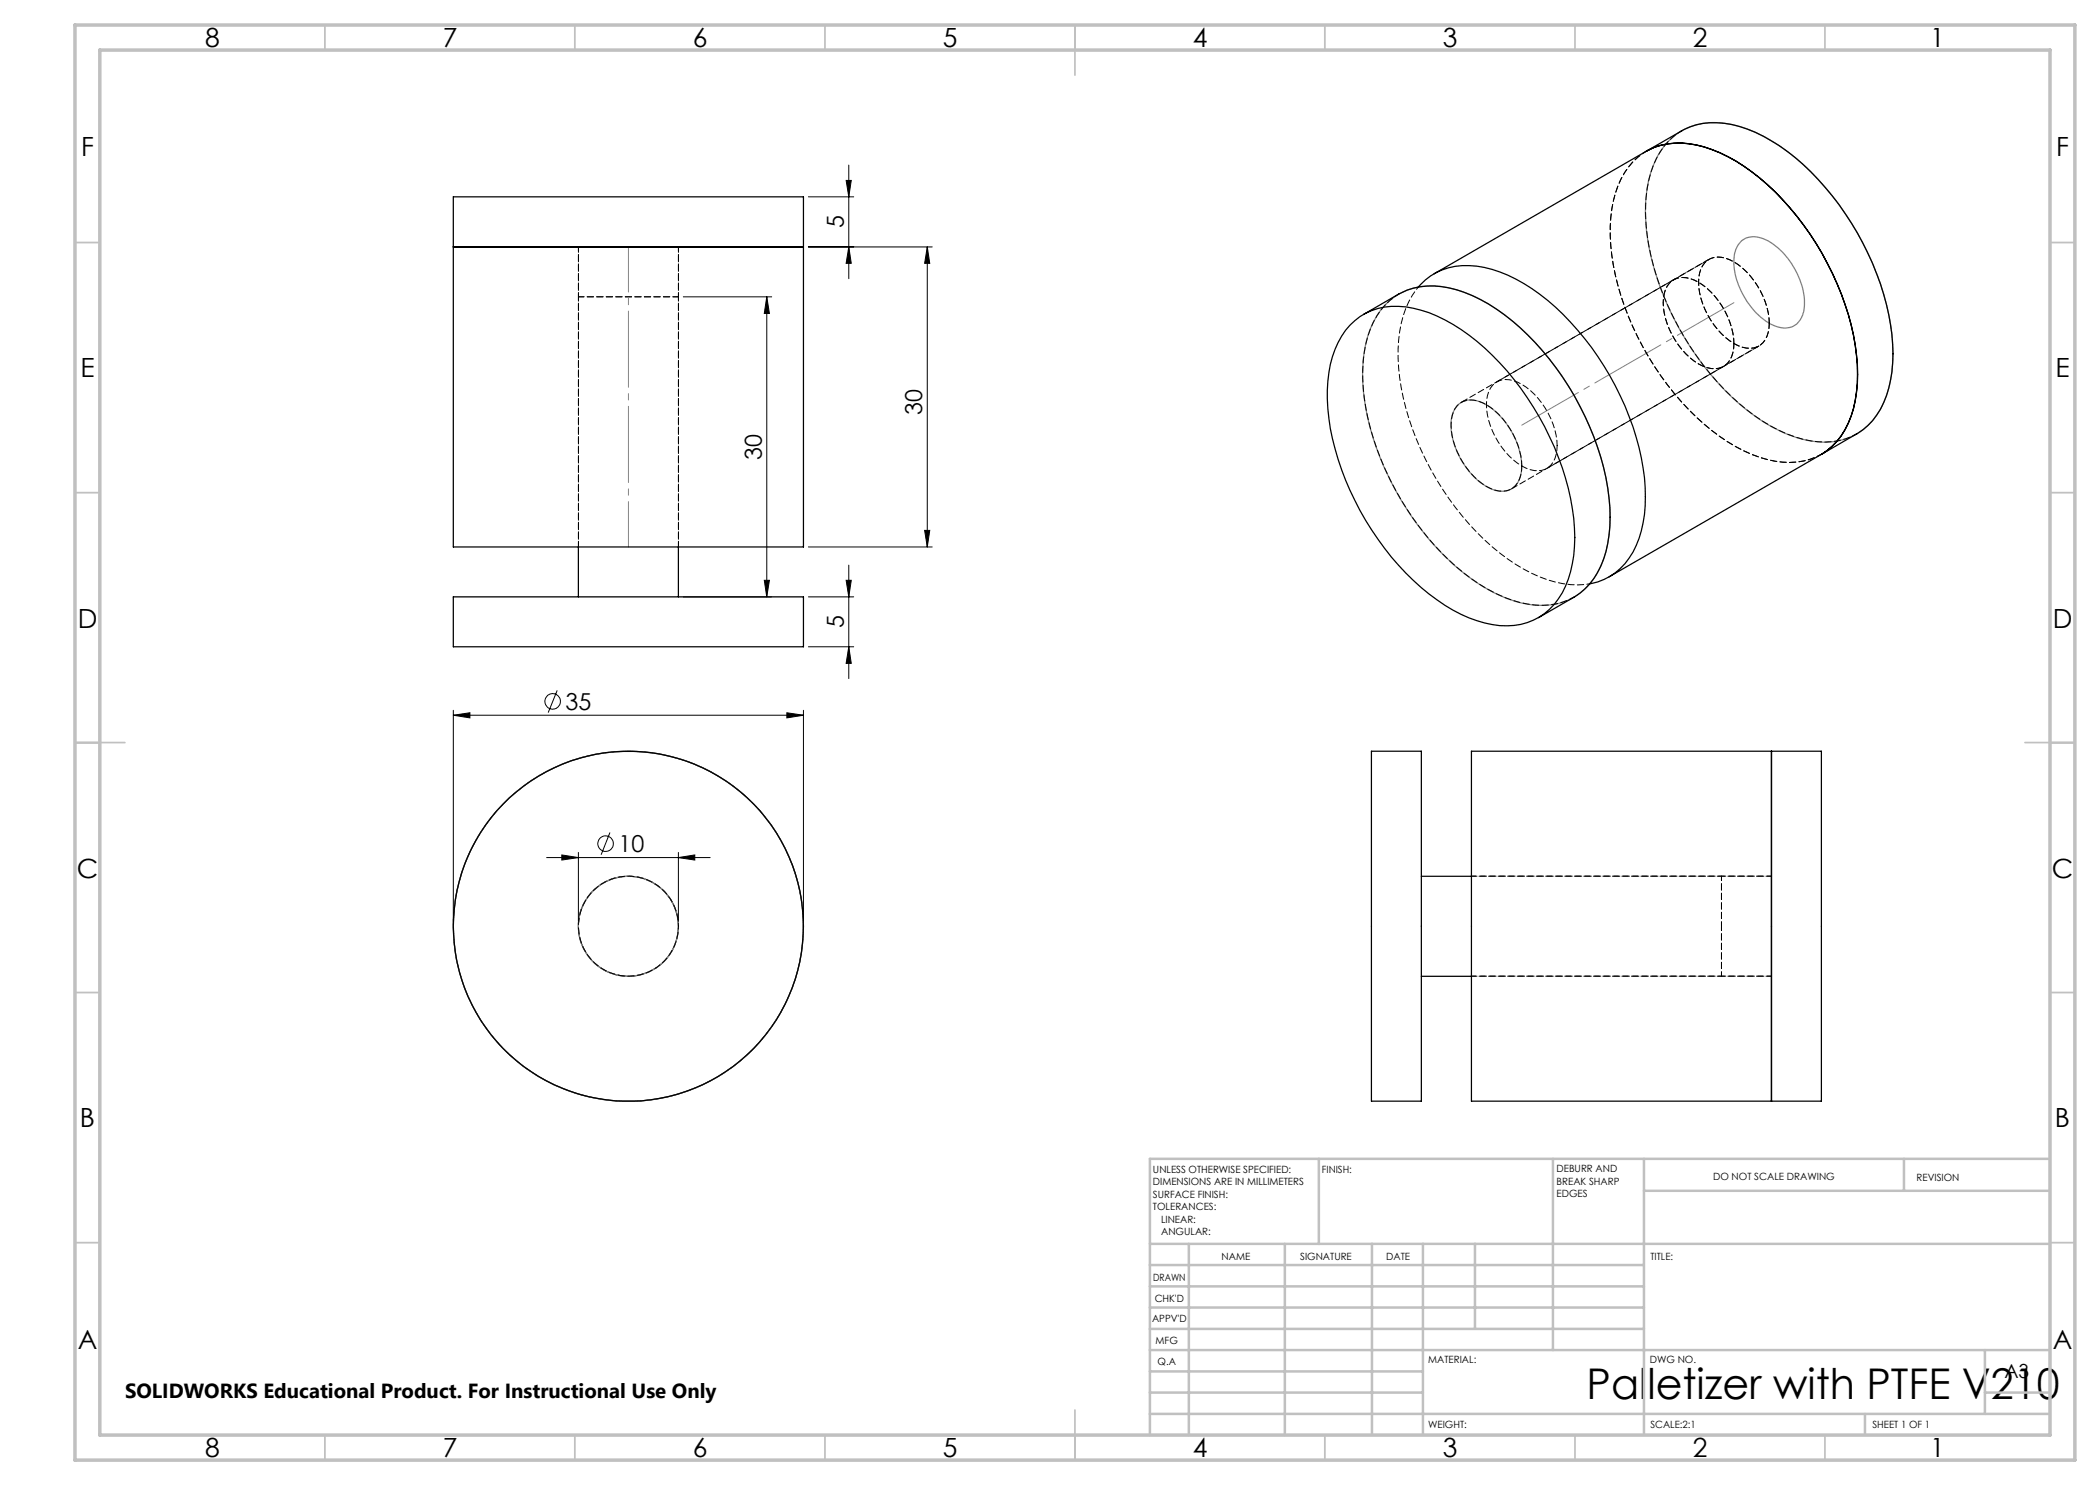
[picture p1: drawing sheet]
<svg xmlns="http://www.w3.org/2000/svg" width="420mm" height="297mm" viewBox="0 0 420 297" stroke-linecap="round" stroke-linejoin="round" font-family="sans-serif">
<g fill="none" stroke="#000" stroke-width=".2">
<path d="M161.7 39.4h9M169.2 36.1h1.1l-.5 3.3zM169.8 33v22.7M136.7 59.4h17.6M153.4 59.4v60M153.4 59.4l.5 3.3h-1zM161.7 49.4h24.7M169.8 49.4l.5 3.3h-1.1zM185.5 49.4v60M185.5 49.4l.4 3.3h-1zM136.7 119.4h17.6M152.9 116.1h1l-.5 3.3z"/>
<path d="M161.7 119.4h9M161.7 109.4h24.7M169.2 116.1h1.1l-.5 3.3zM169.8 113v22.7M184.9 106.1h1l-.4 3.3zM111.4 138.1l-1.8 4.4M161.7 129.4h9M169.8 129.4l.5 3.3h-1.1zM90.7 143l3.3-.4v1zM90.7 142.1v42.2M90.7 143h70M157.4 142.6l3.3 .4-3.3 .6z"/>
<path d="M160.7 142.1v42.2M109.3 171.5h32.7M112.4 171l3.3 .5-3.3 .5zM115.7 170.5v13.8M122 166.5l-1.8 4.5M135.7 171.5l3.3-.5v1zM135.7 170.5v13.8"/>
<circle cx="110.5" cy="140.3" r="1.55"/>
<circle cx="121.1" cy="168.7" r="1.55"/>
</g>
<g fill="none" stroke="#808080" stroke-width=".25">
<path d="M333.3 28.6a13.1 13.1 0 0 1 13.3-3.6 33.9 33.9 0 0 1 15.9 9.7 56.6 56.6 0 0 1 15.9 32.7 24.1 24.1 0 0 1-3 15.6 12.7 12.7 0 0 1-13.7 5.1 32 32 0 0 1-15.3-8.7 57.5 57.5 0 0 1-17.1-33.1 25.6 25.6 0 0 1 2.4-15.4zM348.4 48.1a4.5 4.5 0 0 1 4.9-.1 15.2 15.2 0 0 1 7.6 13.4 4 4 0 0 1-4.1 4.2 10.6 10.6 0 0 1-7.2-5.1 13.6 13.6 0 0 1-2.6-10l.7-1.6zM277.1 60.9a13.1 13.1 0 0 1 12.9-3.3 33.1 33.1 0 0 1 15.3 9.2 56.9 56.9 0 0 1 16.6 33.3 25.3 25.3 0 0 1-2.5 14.6 12.5 12.5 0 0 1-13.7 6.2 29.9 29.9 0 0 1-14.6-7.7 57.1 57.1 0 0 1-18.4-35 25.1 25.1 0 0 1 2.4-14.6l.9-1.4zM291.4 81.1a4.3 4.3 0 0 1 5.4-.4 15.3 15.3 0 0 1 7.5 13.3 4.1 4.1 0 0 1-3.5 4.2 8.9 8.9 0 0 1-6.7-3.6 14.4 14.4 0 0 1-3.8-11.1l.4-1.2z"/>
<circle cx="125.7" cy="185.3" r="10"/>
<circle cx="125.7" cy="185.3" r="35"/>
</g>
<g fill="none" stroke="#c0c0c0" stroke-width=".35">
<path d="M65 5v5M115 5v5M165 5v5M215 5v10M265 5v5M315 5v5M365 5v5M15 48.5h5M410 48.5h5M15 98.5h5M410 98.5h5M15 148.5h10"/>
<path d="M405 148.5h10M15 198.5h5M410 198.5h5M15 248.5h5M410 248.5h5M65 287v5M115 287v5M165 287v5M215 282v10M265 287v5M315 287v5M365 287v5"/>
</g>
<g fill="none" stroke="#c0c0c0" stroke-width=".5">
<path d="M263.8 231.8v17M310.6 231.8v38.2M328.8 231.8v55.2M328.8 238.2h81.2M380.8 231.8v6.4M410 231.8h-180v55.2M230 248.8h180M230 257.3h98.8M230 253h98.8M237.8 248.8v38.2M257 248.8v38.2M274.4 248.8v38.2"/>
<path d="M284.6 248.8v38.2M295 248.8v17M230 265.8h98.8M230 261.5h98.8M230 278.5h54.6M230 274.3h54.6M230 270h180M397 278.5h13M397 270v12.8M230 282.8h180M373 282.8v4.2"/>
</g>
<path d="M15 5h400v287h-400zM20 10h390v277h-390z" fill="none" stroke="#c0c0c0" stroke-width=".7"/>
<path d="M346.8 60.5l-42.4 24.5" fill="none" stroke="#808080" stroke-width=".2" stroke-dasharray="15.2 1.3 1.3 1.3" stroke-dashoffset="2.2"/>
<path d="M125.7 49.4v60" fill="none" stroke="#808080" stroke-width=".2" stroke-dasharray="15.2 1.3 1.3 1.3" stroke-dashoffset="6.2"/>
<g fill="#000">
<path d="M169.2 36.1h1.1l-.5 3.3zM169.8 49.4l.5 3.3h-1.1zM185.5 49.4l.4 3.3h-1zM184.9 106.1h1l-.4 3.3zM169.2 116.1h1.1l-.5 3.3zM169.8 129.4l.5 3.3h-1.1z"/>
<path d="M152.9 116.1h1l-.5 3.3zM153.4 59.4l.5 3.3h-1z"/>
<path d="M90.7 143l3.3-.4v1zM157.4 142.6l3.3 .4-3.3 .6zM112.4 171l3.3 .5-3.3 .5zM135.7 171.5l3.3-.5v1z"/>
</g>
<g fill="none" stroke="#000" stroke-width=".25">
<path d="M90.7 39.4h70v70h-70zM329.3 30.2a15.2 15.2 0 0 1 13.1-.3 40.7 40.7 0 0 1 17 13.3 56.3 56.3 0 0 1 11.9 27.8 25.8 25.8 0 0 1-2.3 14.9 13.2 13.2 0 0 1-4.7 5M329.3 30.2l7-4a15.1 15.1 0 0 1 13.2-.4 39.2 39.2 0 0 1 15.5 11.7 55.2 55.2 0 0 1 13.5 31.4 23.2 23.2 0 0 1-3.2 14.1 12.2 12.2 0 0 1-4 3.8l-7 4.1M329.3 30.2l-42.5 24.5M90.7 49.4h70M283.7 57.4a12.6 12.6 0 0 1 11.6-4.2 30.4 30.4 0 0 1 15.8 8.2 57.2 57.2 0 0 1 17.8 34.1 25.8 25.8 0 0 1-2.3 14.9 12.2 12.2 0 0 1-8.6 6.4M270 65a13 13 0 0 1 12.7-3.3 31.7 31.7 0 0 1 14.2 7.9 57 57 0 0 1 17.8 34.1 25.7 25.7 0 0 1-2.2 14.9 12.7 12.7 0 0 1-14.1 6.3 31.5 31.5 0 0 1-15.7-8.8 57 57 0 0 1-16.9-32.4 25.3 25.3 0 0 1 2.5-16.5zM272.7 62.9l7.1-4.1a15.3 15.3 0 0 1 13.1-.3 40.7 40.7 0 0 1 17 13.3 56.3 56.3 0 0 1 11.9 27.8 25.8 25.8 0 0 1-2.3 14.9 13.2 13.2 0 0 1-4.7 4.9l-7.1 4.1M364.3 90.9l-42.5 24.5M90.7 119.4h70v10h-70zM115.7 109.4v10M135.7 109.4v10"/>
<path d="M274.3 150.2h10v70h-10zM294.3 150.2h70v70h-70zM354.3 150.2v70M284.3 175.3h10M284.3 195.3h10"/>
<circle cx="125.7" cy="185.3" r="35"/>
</g>
<path d="M329.3 30.2a14.5 14.5 0 0 0-6.6 10 38.3 38.3 0 0 0 2.2 21 56.5 56.5 0 0 0 19.1 26.1 25.1 25.1 0 0 0 14 5.2 12.8 12.8 0 0 0 6.3-1.6M336.4 26.1a14.5 14.5 0 0 0-6.7 10 38.3 38.3 0 0 0 2.3 21.1 56.5 56.5 0 0 0 19.1 26 25.1 25.1 0 0 0 14 5.2 12.8 12.8 0 0 0 6.3-1.6M279.8 58.8a14.5 14.5 0 0 0-6.6 10 38.3 38.3 0 0 0 2.2 21 56.5 56.5 0 0 0 19.1 26.1 25.1 25.1 0 0 0 14 5.2 12.8 12.8 0 0 0 6.3-1.7" fill="none" stroke="#000" stroke-width=".2" stroke-dasharray="1.3 .6" stroke-dashoffset=".3"/>
<path d="M115.7 49.4v60M135.7 59.4h-20M346.8 68.7a15.3 15.3 0 0 0-7.9-12.7 4 4 0 0 0-5.8 1.9 11.3 11.3 0 0 0 1.3 9.1 13.3 13.3 0 0 0 7 6.5 3.8 3.8 0 0 0 5.2-3l.2-1.8M353.9 64.6a15.3 15.3 0 0 0-8-12.7 4 4 0 0 0-5.7 1.9 11.3 11.3 0 0 0 1.3 9.1 13.3 13.3 0 0 0 7 6.5 3.8 3.8 0 0 0 5.1-2.9l.3-1.9M304.4 93.2a15.3 15.3 0 0 0-8-12.7 4 4 0 0 0-5.7 1.9 11.3 11.3 0 0 0 1.3 9.1 13.3 13.3 0 0 0 7 6.5 3.8 3.8 0 0 0 5.2-3l.2-1.8M311.4 89.1a15.3 15.3 0 0 0-7.9-12.7 4 4 0 0 0-5.8 1.9 11.3 11.3 0 0 0 1.4 9.1 13.3 13.3 0 0 0 6.9 6.5 3.8 3.8 0 0 0 5.2-3l.2-1.8M135.7 109.4v-60M354.3 175.2h-60M294.3 195.2h60" fill="none" stroke="#000" stroke-width=".2" stroke-dasharray="1.3 .6" stroke-dashoffset=".2"/>
<path d="M283.7 57.4a19.4 19.4 0 0 0-4.1 12.4 49.9 49.9 0 0 0 7.7 26.1 49.9 49.9 0 0 0 17.5 17.9 20.4 20.4 0 0 0 13.2 3M135.7 185.2a10 10 0 0 0-14.7-8.8 10 10 0 0 0-.9 17.2 10 10 0 0 0 15.5-7.4l.1-1" fill="none" stroke="#000" stroke-width=".2" stroke-dasharray="1.3 .6" stroke-dashoffset=".7"/>
<path d="M334.7 56l-42.4 24.5M341.8 51.9l-42.4 24.5M302.3 97.8l42.4-24.5M309.4 93.7l42.4-24.5" fill="none" stroke="#000" stroke-width=".2" stroke-dasharray="1.3 .6"/>
<path d="M115.7 59.4v50M115.7 49.4v10M135.7 59.4v-10M341.8 51.9l-7.1 4.1M344.7 73.3l7.1-4.1M135.7 109.4v-50M344.3 175.2h-50M354.3 175.2h-10M294.3 195.2h50M344.3 185.2v-10M344.3 195.2v-10M344.3 195.2h10" fill="none" stroke="#000" stroke-width=".2" stroke-dasharray="1.3 .6" stroke-dashoffset=".4"/>
<text font-size="8.5" x="317.3" y="279.7">Palletizer with PTFE V210</text>
<g font-size="5.3">
<text x="41" y="9.5">8</text>
<text x="88.5" y="9.5">7</text>
<text x="138.5" y="9.5">6</text>
<text x="188.5" y="9.5">5</text>
<text x="238.5" y="9.5">4</text>
<text x="288.5" y="9.5">3</text>
<text x="338.5" y="9.5">2</text>
<text x="386" y="9.5">1</text>
<text x="16.2" y="31.3">F</text>
<text x="411.2" y="31.3">F</text>
<text x="16.1" y="75.5">E</text>
<text x="411.1" y="75.5">E</text>
<text x="15.5" y="125.5">D</text>
<text x="410.5" y="125.5">D</text>
<text x="15.4" y="175.5">C</text>
<text x="410.4" y="175.5">C</text>
<text x="16" y="225.5">B</text>
<text x="411" y="225.5">B</text>
<text x="15.5" y="269.8">A</text>
<text x="410.5" y="269.8">A</text>
<text x="41" y="291.5">8</text>
<text x="88.5" y="291.5">7</text>
<text x="138.5" y="291.5">6</text>
<text x="188.5" y="291.5">5</text>
<text x="238.5" y="291.5">4</text>
<text x="288.5" y="291.5">3</text>
<text x="338.5" y="291.5">2</text>
<text x="386" y="291.5">1</text>
</g>
<g font-size="4.7">
<text x="168.8" y="45.7" transform="rotate(-90 168.8 45.7)">5</text>
<text x="184.5" y="83" transform="rotate(-90 184.5 83)">30</text>
<text x="152.4" y="91.9" transform="rotate(-90 152.4 91.9)">30</text>
<text x="168.8" y="125.7" transform="rotate(-90 168.8 125.7)">5</text>
<text x="113.1" y="142">35</text>
<text x="123.7" y="170.4">10</text>
</g>
<text font-size="4.1" x="25" y="279.6">SOLIDWORKS Educational Product. For Instructional Use Only</text>
<text font-size="3.9" x="400.9" y="275.5">A3</text>
<g font-size="2">
<text x="230.6" y="234.6">UNLESS OTHERWISE SPECIFIED:</text>
<text x="230.6" y="237.1">DIMENSIONS ARE IN MILLIMETERS</text>
<text x="230.6" y="239.6">SURFACE FINISH:</text>
<text x="264.4" y="234.6">FINISH:</text>
<text x="311.3" y="234.5">DEBURR AND</text>
<text x="311.3" y="237">BREAK SHARP</text>
<text x="311.3" y="239.5">EDGES</text>
<text x="342.6" y="236">DO NOT SCALE DRAWING</text>
<text x="383.3" y="236.2">REVISION</text>
<text x="230.6" y="242.1">TOLERANCES:</text>
<text x="232.2" y="244.6">LINEAR:</text>
<text x="232.2" y="247.1">ANGULAR:</text>
<text x="244.3" y="252">NAME</text>
<text x="260" y="251.9">SIGNATURE</text>
<text x="277.2" y="251.9">DATE</text>
<text x="330.1" y="251.9">TITLE:</text>
<text x="230.6" y="256.1">DRAWN</text>
<text x="230.9" y="260.3">CHK'D</text>
<text x="230.4" y="264.4">APPV'D</text>
<text x="231.1" y="268.8">MFG</text>
<text x="231.5" y="273">Q.A</text>
<text x="285.6" y="272.5">MATERIAL:</text>
<text x="330" y="272.5">DWG NO.</text>
<text x="285.6" y="285.5">WEIGHT:</text>
<text x="330.1" y="285.6">SCALE:2:1</text>
<text x="374.5" y="285.6">SHEET 1 OF 1</text>
</g>
</svg>
